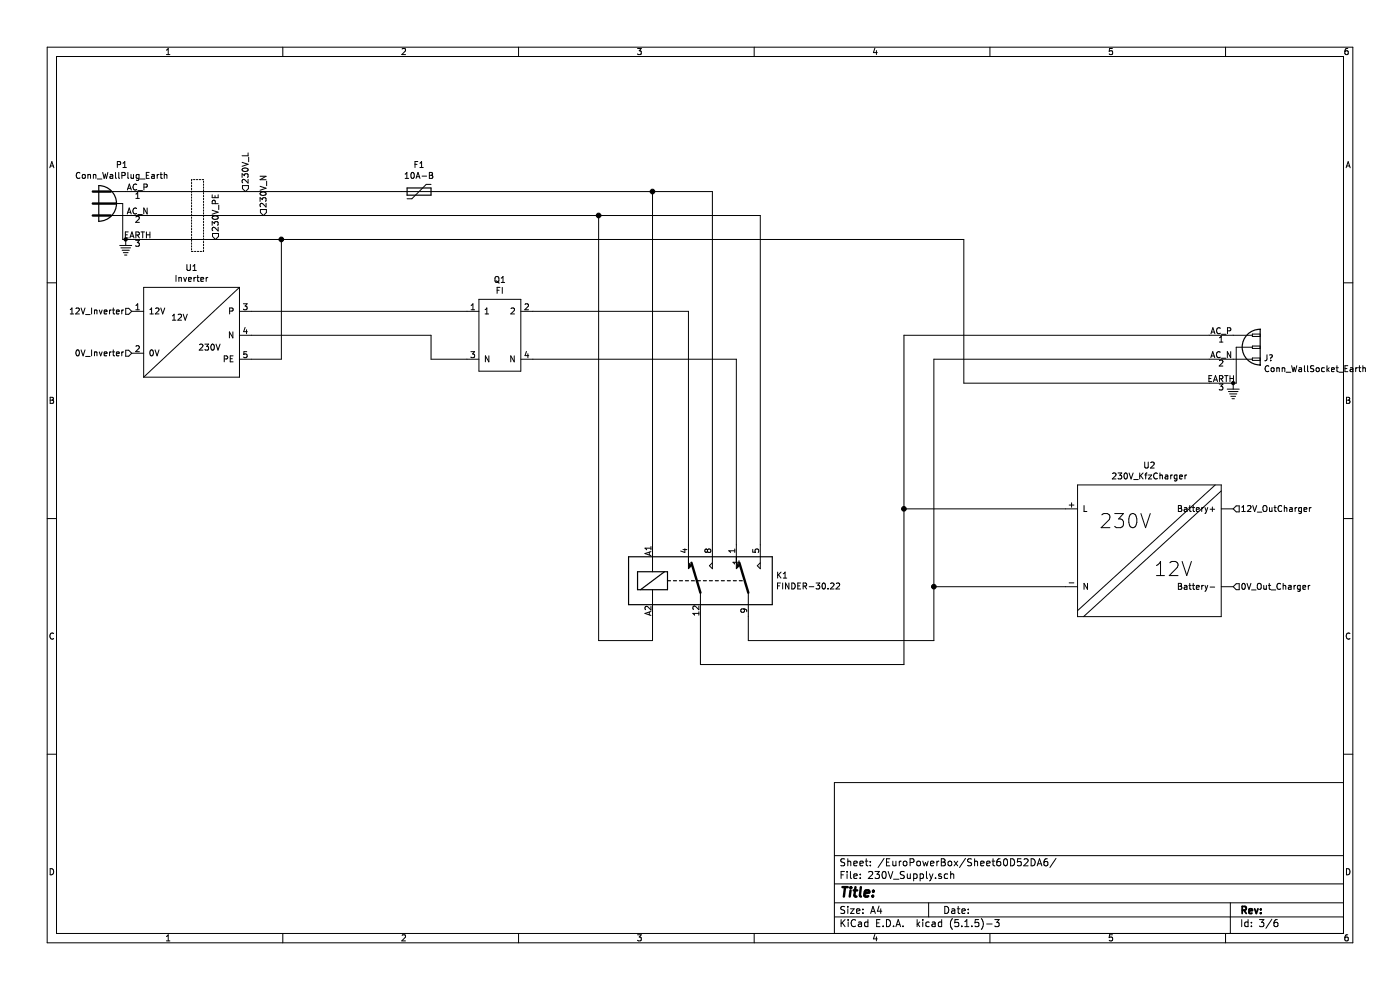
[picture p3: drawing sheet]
EESchema Schematic File Version 4
EELAYER 30 0
EELAYER END
$Descr A4 11693 8268
encoding utf-8
Sheet 6 6
Title ""
Date ""
Rev ""
Comp ""
Comment1 ""
Comment2 ""
Comment3 ""
Comment4 ""
$EndDescr
$Comp
L MyParts:FI Q?
U 1 1
P 3950 2800
AR Path="/5F0EC429/5F1696A2/60D596E3" Ref="Q?"  Part="1" 
AR Path="/60D529AB/60D52DA7/60D596E3" Ref="Q1"  Part="1" 
F 0 "Q1" V 3485 2575 50  0000 C CNN
F 1 "FI" V 3576 2575 50  0000 C CNN
F 2 "" H 3950 2800 50  0001 C CNN
F 3 "" H 3950 2800 50  0001 C CNN
	1    3950 2800
	0    -1   1    0   
$EndComp
$Comp
L Device:Polyfuse F?
U 1 1
P 3500 1600
AR Path="/5F0EC429/5F1696A2/60D596E9" Ref="F?"  Part="1" 
AR Path="/60D529AB/60D52DA7/60D596E9" Ref="F1"  Part="1" 
F 0 "F1" V 3275 1600 50  0000 C CNN
F 1 "10A-B" V 3366 1600 50  0000 C CNN
F 2 "" H 3550 1400 50  0001 L CNN
F 3 "~" H 3500 1600 50  0001 C CNN
	1    3500 1600
	0    1    1    0   
$EndComp
Text HLabel 2050 1600 1    50   Input ~ 0
230V_L
Text HLabel 2200 1800 1    50   Input ~ 0
230V_N
Text HLabel 1800 2000 1    50   Input ~ 0
230V_PE
Text HLabel 1100 2600 0    50   Input ~ 0
12V_Inverter
Text HLabel 1100 2950 0    50   Input ~ 0
0V_Inverter
Wire Wire Line
	2100 2600 3900 2600
Wire Wire Line
	2100 2800 3600 2800
Wire Wire Line
	1250 2000 2350 2000
Wire Wire Line
	2100 3000 2350 3000
Wire Wire Line
	2350 3000 2350 2000
Connection ~ 2350 2000
Wire Wire Line
	2350 2000 8050 2000
Wire Wire Line
	1250 1600 3350 1600
Wire Wire Line
	5450 5150 5450 5350
Wire Wire Line
	5450 5350 5000 5350
Wire Wire Line
	3900 3000 3600 3000
Wire Wire Line
	3600 3000 3600 2800
Wire Wire Line
	3650 1600 5450 1600
Wire Wire Line
	6250 5150 6250 5350
Wire Wire Line
	6250 5350 7800 5350
Wire Wire Line
	7800 5350 7800 4900
Wire Wire Line
	7800 3000 10100 3000
Wire Wire Line
	5850 5150 5850 5550
Wire Wire Line
	5850 5550 7550 5550
Wire Wire Line
	7550 5550 7550 4250
Wire Wire Line
	7550 2800 10100 2800
Wire Wire Line
	8050 2000 8050 3200
Wire Wire Line
	8050 3200 10100 3200
Wire Notes Line
	1600 1500 1600 2100
Wire Notes Line
	1600 2100 1700 2100
Wire Notes Line
	1700 2100 1700 1500
Wire Notes Line
	1700 1500 1600 1500
Wire Wire Line
	4450 2600 5750 2600
Wire Wire Line
	5450 4550 5450 1600
Connection ~ 5450 1600
Wire Wire Line
	5450 1600 5950 1600
Wire Wire Line
	5750 4550 5750 2600
$Comp
L MyParts:FINDER-30.22 K?
U 1 1
P 5850 4850
AR Path="/5F0EC429/5F1696A2/60D59720" Ref="K?"  Part="1" 
AR Path="/60D529AB/60D52DA7/60D59720" Ref="K1"  Part="1" 
F 0 "K1" H 6480 4896 50  0000 L CNN
F 1 "FINDER-30.22" H 6480 4805 50  0000 L CNN
F 2 "Relay_THT:Relay_DPDT_Finder_30.22" H 7200 4820 50  0001 C CNN
F 3 "http://gfinder.findernet.com/assets/Series/354/S30EN.pdf" H 5850 4850 50  0001 C CNN
	1    5850 4850
	1    0    0    -1  
$EndComp
Wire Wire Line
	5950 4550 5950 1600
Wire Wire Line
	1250 1800 5000 1800
Wire Wire Line
	6350 4550 6350 1800
Wire Wire Line
	4450 3000 6150 3000
Wire Wire Line
	5000 5350 5000 1800
Connection ~ 5000 1800
Wire Wire Line
	5000 1800 6350 1800
Wire Wire Line
	6150 3000 6150 4550
$Comp
L MyParts:Inverter U?
U 1 1
P 1600 2450
AR Path="/5F0EC429/60D815F1" Ref="U?"  Part="1" 
AR Path="/60D529AB/60D52DDD/60D815F1" Ref="U?"  Part="1" 
AR Path="/60D529AB/60D52DA7/60D815F1" Ref="U1"  Part="1" 
F 0 "U1" H 1600 2665 50  0000 C CNN
F 1 "Inverter" H 1600 2574 50  0000 C CNN
F 2 "" H 1600 2450 50  0001 C CNN
F 3 "" H 1600 2450 50  0001 C CNN
	1    1600 2450
	1    0    0    -1  
$EndComp
$Comp
L MyParts:230V_KfzCharger U?
U 1 1
P 9400 3950
AR Path="/5F0C81D9/60D93A50" Ref="U?"  Part="1" 
AR Path="/60D529AB/60D84F6F/60D93A50" Ref="U?"  Part="1" 
AR Path="/60D529AB/60D52DA7/60D93A50" Ref="U2"  Part="1" 
F 0 "U2" H 9600 4015 50  0000 C CNN
F 1 "230V_KfzCharger" H 9600 3924 50  0000 C CNN
F 2 "" H 9400 3950 50  0001 C CNN
F 3 "" H 9400 3950 50  0001 C CNN
	1    9400 3950
	1    0    0    -1  
$EndComp
Wire Wire Line
	8900 4900 7800 4900
Connection ~ 7800 4900
Wire Wire Line
	7800 4900 7800 3000
Wire Wire Line
	8900 4250 7550 4250
Connection ~ 7550 4250
Wire Wire Line
	7550 4250 7550 2800
Text HLabel 10300 4250 2    50   Input ~ 0
12V_OutCharger
Text HLabel 10300 4900 2    50   Input ~ 0
0V_Out_Charger
$Comp
L Connector:Conn_WallPlug_Earth P?
U 1 1
P 950 1700
AR Path="/5F0EC429/60D98E1B" Ref="P?"  Part="1" 
AR Path="/60D529AB/60D52DA7/60D98E1B" Ref="P1"  Part="1" 
F 0 "P1" H 1017 2025 50  0000 C CNN
F 1 "Conn_WallPlug_Earth" H 1017 1934 50  0000 C CNN
F 2 "" H 1350 1700 50  0001 C CNN
F 3 "~" H 1350 1700 50  0001 C CNN
	1    950  1700
	1    0    0    -1  
$EndComp
$Comp
L Connector:Conn_WallSocket_Earth J?
U 1 1
P 10300 3000
F 0 "J?" H 10554 3011 50  0000 L CNN
F 1 "Conn_WallSocket_Earth" H 10554 2920 50  0000 L CNN
F 2 "" H 10000 3100 50  0001 C CNN
F 3 "~" H 10000 3100 50  0001 C CNN
	1    10300 3000
	1    0    0    -1  
$EndComp
$EndSCHEMATC
